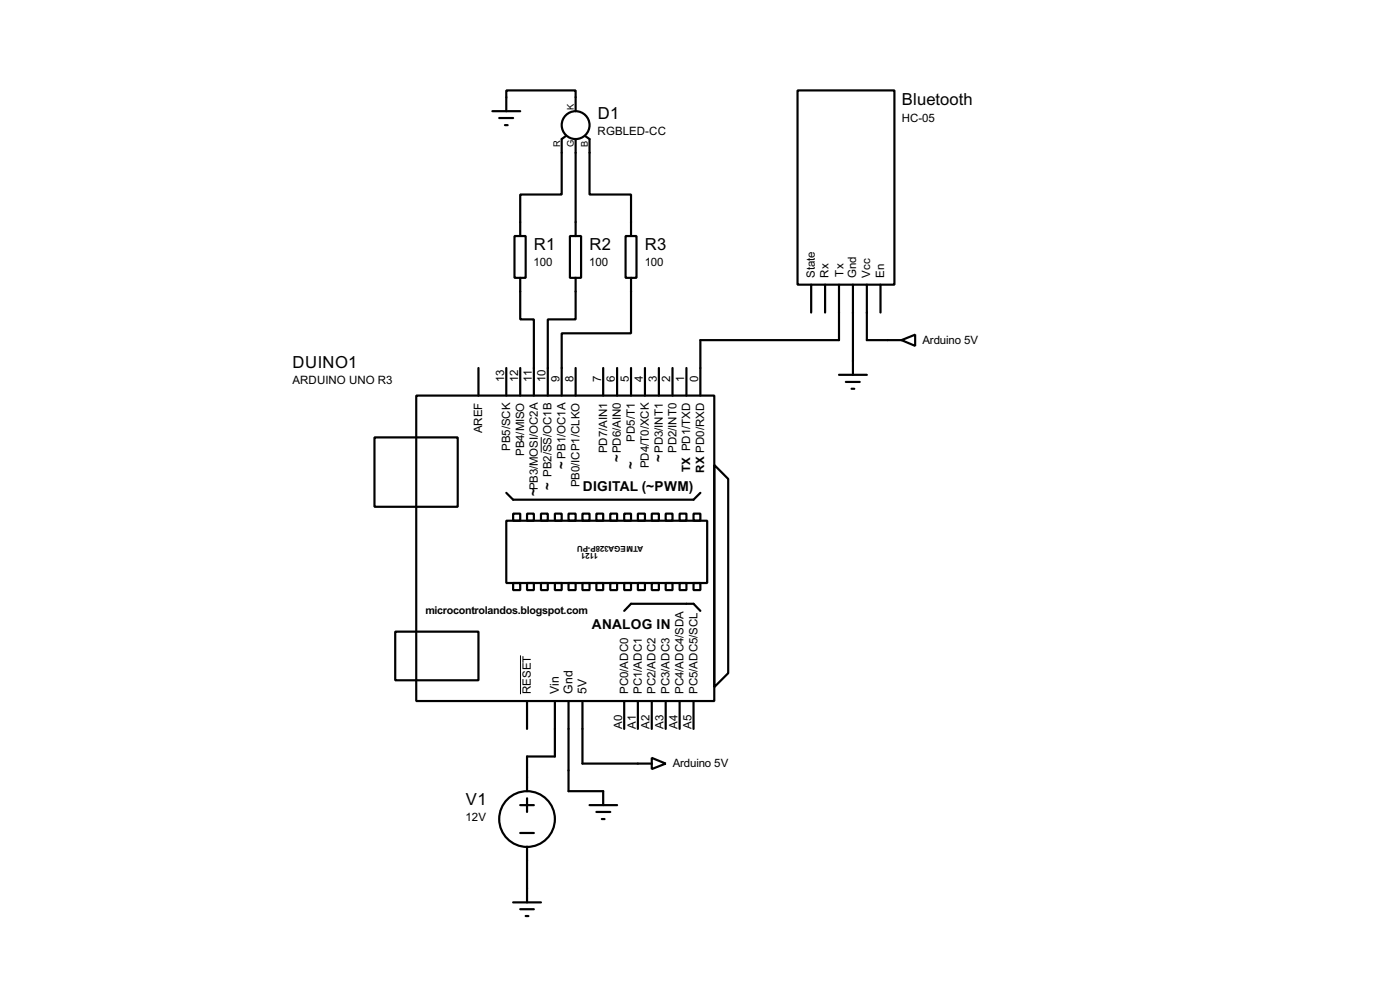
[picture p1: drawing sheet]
<svg xmlns="http://www.w3.org/2000/svg" width="256mm" height="180mm" viewBox="0 0 256 180" stroke-linecap="round" stroke-linejoin="round" font-family="sans-serif">
<g fill="none" stroke="#000" stroke-width=".4">
<path d="M146.1 16.6h17.8v35.5h-17.8zM90.2 20.4h5.1M91.5 21.6h2.5M92.5 22.9h.5M92.8 20.4v-3.8h12.7v3.8M103.7 24.9l-.8 .6v10.1h-7.6v7.6M105.5 25.5v17.7M107.2 24.9l.8 .6v10.1h7.6v7.6M94.3 43.2h2v7.7h-2zM95.3 50.9v7.6h2.5v13.9M104.4 43.2h2.1v7.7h-2.1zM105.5 50.9v7.6h-5.1v13.9"/>
<path d="M114.6 43.2h2v7.7h-2zM115.6 50.9v10.1h-12.7v11.4M148.6 52.1v5.1M151.2 52.1v5.1M153.7 52.1v10.2h-25.4v10.1M156.3 52.1v16.5M158.8 52.1v10.2h6.4M161.3 52.1v5.1M76.3 72.4h54.6v55.9h-54.6zM87.7 67.4v5M92.8 67.4v5M95.3 67.4v5"/>
<path d="M105.5 67.4v5M110.5 67.4v5M113.1 67.4v5M115.6 67.4v5M118.2 67.4v5M120.7 67.4v5M123.2 67.4v5M125.8 67.4v5M153.7 68.6h5.1M155 69.9h2.5M156 71.2h.5M165.2 62.3l2.5-1v2z"/>
<path d="M68.6 80.1h15.3v12.7h-15.3zM92.8 95.3h36.8v11.4h-36.8zM92.8 90.2l1.2 1.3h33.1l1.2-1.3M94 94h1.3v1.3h-1.3zM96.6 94h1.2v1.3h-1.2zM99.1 94h1.3v1.3h-1.3zM101.7 94h1.2v1.3h-1.2zM104.2 94h1.3v1.3h-1.3zM106.7 94h1.3v1.3h-1.3zM109.3 94h1.2v1.3h-1.2zM111.8 94h1.3v1.3h-1.3zM114.4 94h1.2v1.3h-1.2z"/>
<path d="M116.9 94h1.3v1.3h-1.3zM119.4 94h1.3v1.3h-1.3zM122 94h1.2v1.3h-1.2zM124.5 94h1.3v1.3h-1.3zM127.1 94h1.2v1.3h-1.2zM130.9 85.1l2.5 2.6v35.5l-2.5 2.6zM72.4 115.6h15.3v8.9h-15.3zM94 106.7h1.3v1.3h-1.3zM96.6 106.7h1.2v1.3h-1.2zM99.1 106.7h1.3v1.3h-1.3zM101.7 106.7h1.2v1.3h-1.2zM104.2 106.7h1.3v1.3h-1.3z"/>
<path d="M106.7 106.7h1.3v1.3h-1.3zM109.3 106.7h1.2v1.3h-1.2zM111.8 106.7h1.3v1.3h-1.3zM114.4 106.7h1.2v1.3h-1.2zM114.4 111.8l1.2-1.3h11.5l1.2 1.3M116.9 106.7h1.3v1.3h-1.3zM119.4 106.7h1.3v1.3h-1.3zM122 106.7h1.2v1.3h-1.2zM124.5 106.7h1.3v1.3h-1.3zM127.1 106.7h1.2v1.3h-1.2zM96.6 128.3v5.1M101.7 128.3v10.2h-5.1v6.3"/>
<path d="M104.2 128.3v16.5h6.3v2.6M106.7 128.3v11.5h12.7M114.4 128.3v5.1M116.9 128.3v5.1M119.4 138.7l2.6 1.1-2.6 1zM119.4 128.3v5.1M122 128.3v5.1M124.5 128.3v5.1M127.1 128.3v5.1M95.3 147.4h2.5M95.3 152.5h2.5M96.6 146.1v2.5"/>
<path d="M96.6 155v10.2M108 147.4h5.1M109.3 148.6h2.5M110.3 149.9h.5M94 165.2h5.1M95.3 166.4h2.5M96.3 167.7h.5"/>
<circle cx="105.4" cy="22.9" r="2.55"/>
<circle cx="96.5" cy="149.9" r="5.1"/>
</g>
<path d="M99.2 80v2.8M95.4 119.9v7.1" fill="none" stroke="#000" stroke-width=".18"/>
<g font-size="3.4">
<text x="109.5" y="21.7">D1</text>
<text x="165.2" y="19.3">Bluetooth</text>
<text x="97.8" y="45.8">R1</text>
<text x="108" y="45.8">R2</text>
<text x="118.2" y="45.8">R3</text>
<text x="53.6" y="67.4">DUINO1</text>
<text x="85.4" y="147.4">V1</text>
</g>
<g font-size="2.8">
<text x="106.8" y="89.8">DIGITAL (~PWM)</text>
<text x="108.4" y="115.2">ANALOG IN</text>
</g>
<g font-size="2.7">
<text x="101.1" y="89.6" transform="rotate(-90 101.1 89.6)">~</text>
<text x="103.7" y="85.7" transform="rotate(-90 103.7 85.7)">~</text>
<text x="113.8" y="84.5" transform="rotate(-90 113.8 84.5)">~</text>
<text x="116.4" y="85.7" transform="rotate(-90 116.4 85.7)">~</text>
<text x="121.5" y="84.5" transform="rotate(-90 121.5 84.5)">~</text>
<text x="98.6" y="90.8" transform="rotate(-90 98.6 90.8)">~</text>
</g>
<g font-size="2.5">
<text x="102.4" y="127" transform="rotate(-90 102.4 127)">Vin</text>
<text x="104.9" y="127" transform="rotate(-90 104.9 127)">Gnd</text>
<text x="107.5" y="127" transform="rotate(-90 107.5 127)">5V</text>
</g>
<g font-size="2.4">
<text x="165.2" y="22.2">HC-05</text>
<text x="109.5" y="24.7">RGBLED-CC</text>
<text x="97.8" y="48.7">100</text>
<text x="107.9" y="48.7">100</text>
<text x="118.1" y="48.7">100</text>
<text x="149.2" y="50.8" transform="rotate(-90 149.2 50.8)">State</text>
<text x="151.8" y="50.8" transform="rotate(-90 151.8 50.8)">Rx</text>
<text x="154.5" y="50.6" transform="rotate(-90 154.5 50.6)">Tx</text>
<text x="156.9" y="50.8" transform="rotate(-90 156.9 50.8)">Gnd</text>
<text x="159.4" y="50.8" transform="rotate(-90 159.4 50.8)">Vcc</text>
<text x="161.9" y="50.8" transform="rotate(-90 161.9 50.8)">En</text>
<text x="169" y="62.9">Arduino 5V</text>
<text x="53.6" y="70.3">ARDUINO UNO R3</text>
<text x="92.4" y="69.9" transform="rotate(-90 92.4 69.9)">13</text>
<text x="94.9" y="69.9" transform="rotate(-90 94.9 69.9)">12</text>
<text x="97.4" y="69.9" transform="rotate(-90 97.4 69.9)">11</text>
<text x="100" y="69.9" transform="rotate(-90 100 69.9)">10</text>
<text x="102.5" y="69.9" transform="rotate(-90 102.5 69.9)">9</text>
<text x="105.1" y="69.9" transform="rotate(-90 105.1 69.9)">8</text>
<text x="110.1" y="69.9" transform="rotate(-90 110.1 69.9)">7</text>
<text x="112.7" y="69.9" transform="rotate(-90 112.7 69.9)">6</text>
<text x="115.2" y="69.9" transform="rotate(-90 115.2 69.9)">5</text>
<text x="117.8" y="69.9" transform="rotate(-90 117.8 69.9)">4</text>
<text x="120.3" y="69.9" transform="rotate(-90 120.3 69.9)">3</text>
<text x="122.8" y="69.9" transform="rotate(-90 122.8 69.9)">2</text>
<text x="125.4" y="69.9" transform="rotate(-90 125.4 69.9)">1</text>
<text x="127.9" y="69.9" transform="rotate(-90 127.9 69.9)">0</text>
<text x="88.4" y="79.3" transform="rotate(-90 88.4 79.3)">AREF</text>
<text x="93.5" y="82.5" transform="rotate(-90 93.5 82.5)">PB5/SCK</text>
<text x="96" y="83.5" transform="rotate(-90 96 83.5)">PB4/MISO</text>
<text x="103.6" y="83.9" transform="rotate(-90 103.6 83.9)">PB1/OC1A</text>
<text x="111.2" y="83" transform="rotate(-90 111.2 83)">PD7/AIN1</text>
<text x="113.8" y="83" transform="rotate(-90 113.8 83)">PD6/AIN0</text>
<text x="116.3" y="80.8" transform="rotate(-90 116.3 80.8)">PD5/T1</text>
<text x="121.4" y="82.9" transform="rotate(-90 121.4 82.9)">PD3/INT1</text>
<text x="123.9" y="82.9" transform="rotate(-90 123.9 82.9)">PD2/INT0</text>
<text x="98.5" y="89.8" transform="rotate(-90 98.5 89.8)">PB3/MOSI/OC2A</text>
<text x="101.1" y="87.3" transform="rotate(-90 101.1 87.3)">PB2/SS/OC1B</text>
<text x="106.2" y="89.2" transform="rotate(-90 106.2 89.2)">PB0/ICP1/CLKO</text>
<text x="118.9" y="85.7" transform="rotate(-90 118.9 85.7)">PD4/T0/XCK</text>
<text x="126.5" y="86.4" transform="rotate(-90 126.5 86.4)">TX PD1/TXD</text>
<text x="129" y="86.5" transform="rotate(-90 129 86.5)">RX PD0/RXD</text>
<text x="97.3" y="127" transform="rotate(-90 97.3 127)">RESET</text>
<text x="115.1" y="127" transform="rotate(-90 115.1 127)">PC0/ADC0</text>
<text x="117.6" y="127" transform="rotate(-90 117.6 127)">PC1/ADC1</text>
<text x="120.1" y="127" transform="rotate(-90 120.1 127)">PC2/ADC2</text>
<text x="122.7" y="127" transform="rotate(-90 122.7 127)">PC3/ADC3</text>
<text x="125.2" y="127" transform="rotate(-90 125.2 127)">PC4/ADC4/SDA</text>
<text x="127.8" y="127" transform="rotate(-90 127.8 127)">PC5/ADC5/SCL</text>
<text x="114" y="133.4" transform="rotate(-90 114 133.4)">A0</text>
<text x="116.5" y="133.4" transform="rotate(-90 116.5 133.4)">A1</text>
<text x="119" y="133.4" transform="rotate(-90 119 133.4)">A2</text>
<text x="121.6" y="133.4" transform="rotate(-90 121.6 133.4)">A3</text>
<text x="124.1" y="133.4" transform="rotate(-90 124.1 133.4)">A4</text>
<text x="126.7" y="133.4" transform="rotate(-90 126.7 133.4)">A5</text>
<text x="123.2" y="140.4">Arduino 5V</text>
<text x="85.3" y="150.3">12V</text>
</g>
<text font-size="2.2" x="78" y="112.5">microcontrolandos.blogspot.com</text>
<g font-size="1.9">
<text x="105.1" y="20.1" transform="rotate(-90 105.1 20.1)">K</text>
<text x="102.6" y="26.9" transform="rotate(-90 102.6 26.9)">R</text>
<text x="105.1" y="26.9" transform="rotate(-90 105.1 26.9)">G</text>
<text x="107.7" y="26.9" transform="rotate(-90 107.7 26.9)">B</text>
</g>
<g font-size="1.7">
<text x="109.6" y="101.2" transform="rotate(-180 109.6 101.2)">1121</text>
<text x="117.8" y="99.9" transform="rotate(-180 117.8 99.9)">ATMEGA328P-PU</text>
</g>
</svg>
